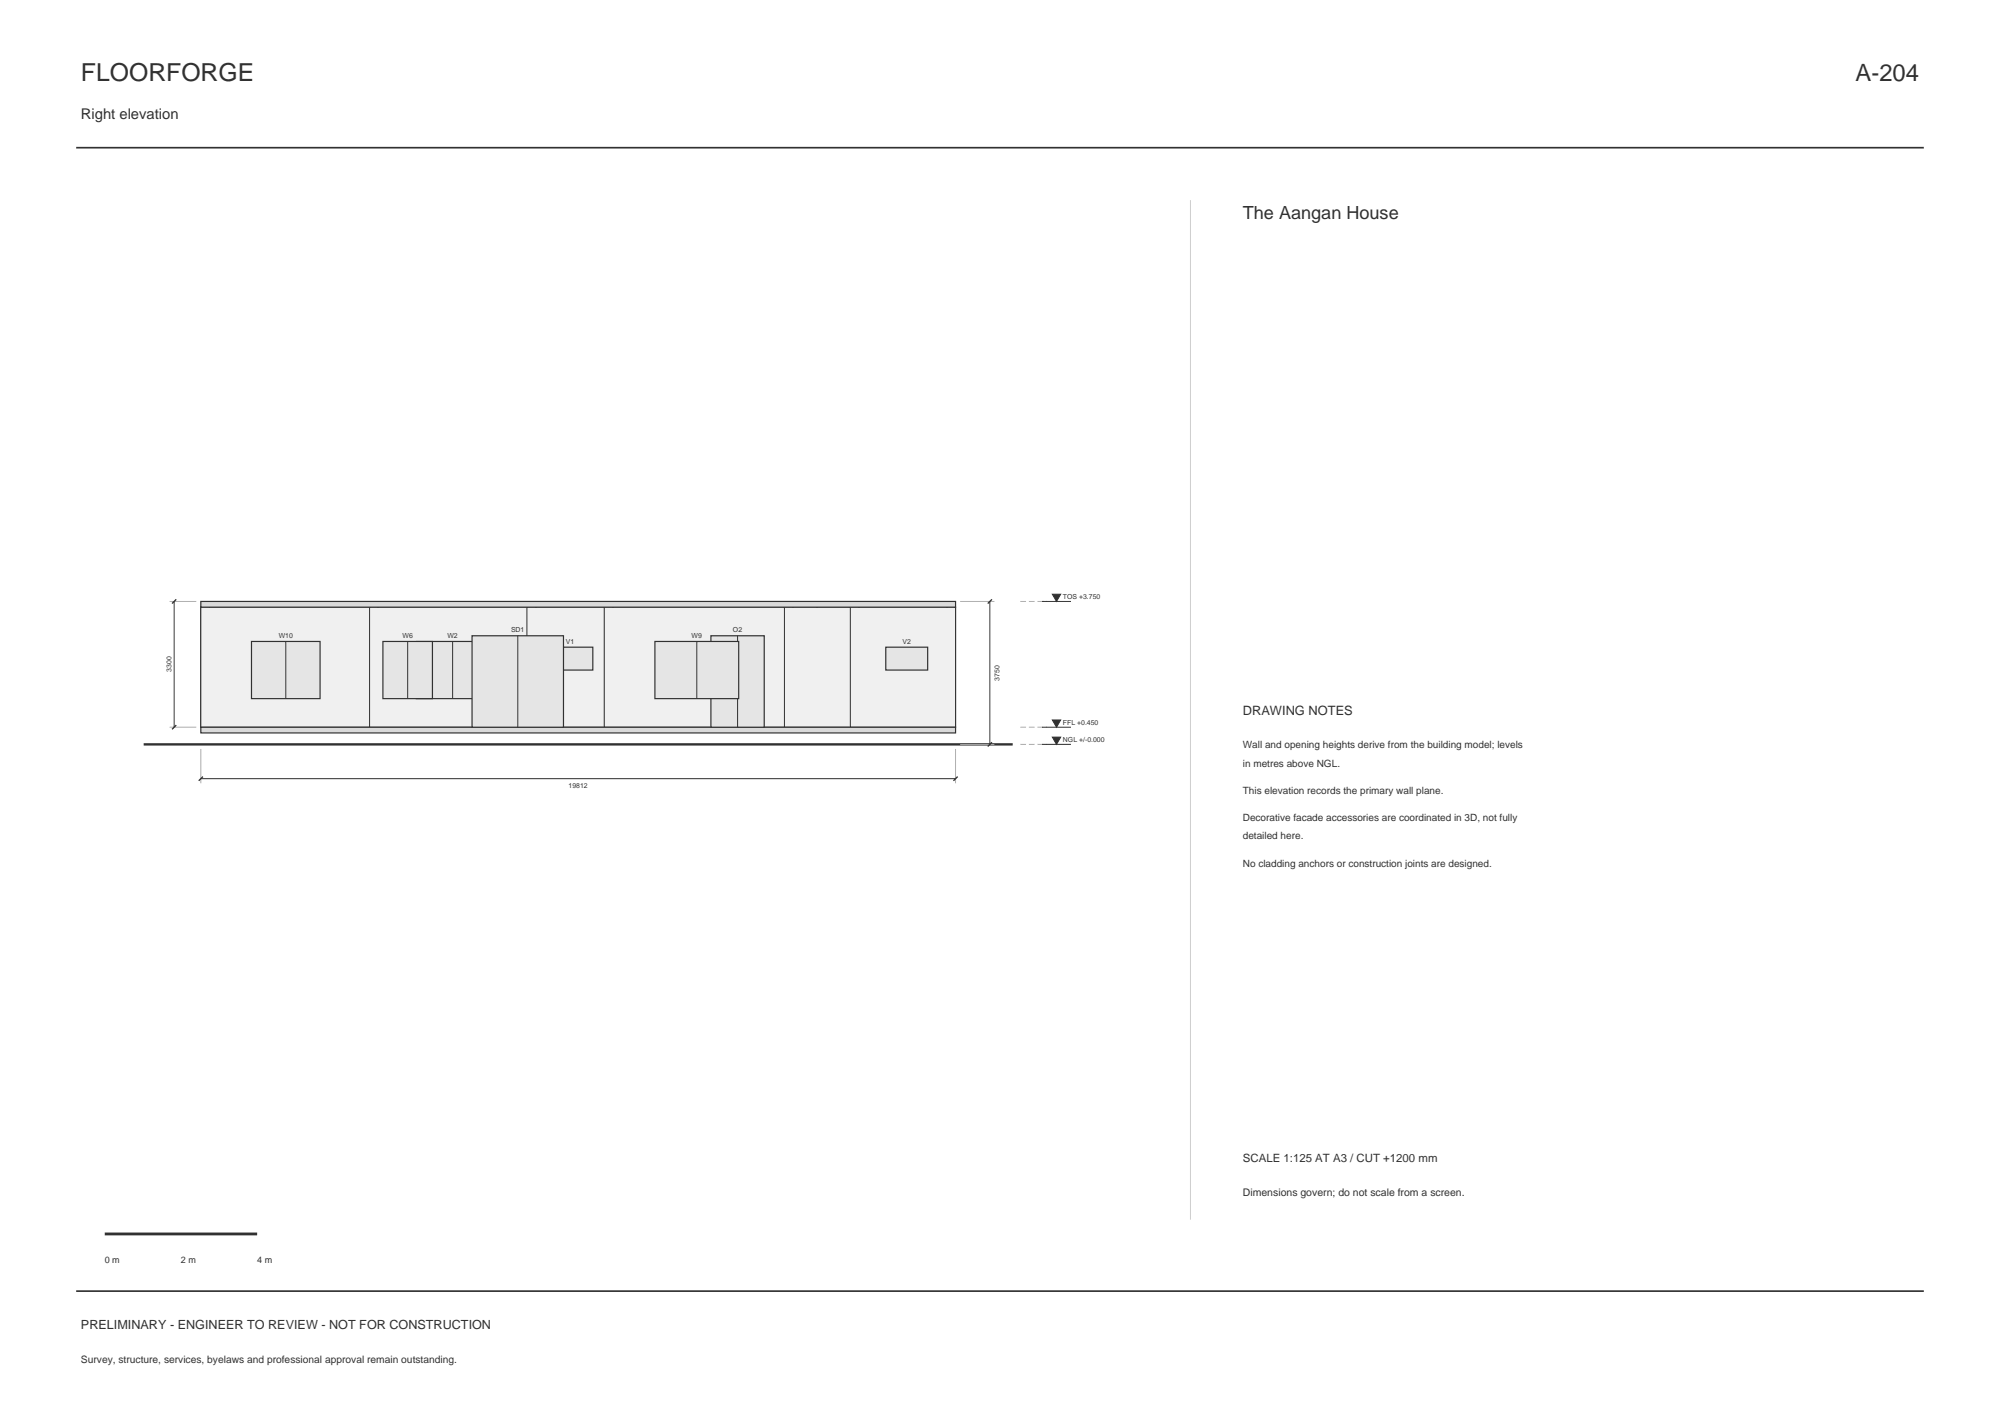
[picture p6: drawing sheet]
<svg xmlns="http://www.w3.org/2000/svg" width="420mm" height="297mm" viewBox="0 0 420 297" stroke-linecap="round" stroke-linejoin="round" font-family="sans-serif">
<path d="M16 31h388M16 271h388" fill="none" stroke="#25372f" stroke-width=".35"/>
<g fill="#f2f0e7" stroke="#25372f" stroke-width=".21">
<path d="M42.2 127.4h52.1v25.2h-52.1z" fill-rule="evenodd"/>
<path d="M42.2 127.4h1.8v25.2h-1.8z" fill-rule="evenodd"/>
<path d="M92.5 127.4h32.5v25.2h-32.5z" fill-rule="evenodd"/>
<path d="M92.5 127.4h1.8v25.2h-1.8z" fill-rule="evenodd"/>
<path d="M123.1 127.4h30.1v25.2h-30.1z" fill-rule="evenodd"/>
<path d="M123.1 127.4h1.9v25.2h-1.9z" fill-rule="evenodd"/>
<path d="M151.4 127.4h15.7v25.2h-15.7z" fill-rule="evenodd"/>
<path d="M151.4 127.4h1.8v25.2h-1.8z" fill-rule="evenodd"/>
<path d="M165.2 127.4h1.9v25.2h-1.9z" fill-rule="evenodd"/>
<path d="M165.2 127.4h1.9v25.2h-1.9z" fill-rule="evenodd"/>
<path d="M42.2 127.4h37.3v25.2h-37.3z" fill-rule="evenodd"/>
<path d="M42.2 127.4h1.8v25.2h-1.8z" fill-rule="evenodd"/>
<path d="M77.6 127.4h2.8v25.2h-2.8z" fill-rule="evenodd"/>
<path d="M78.5 127.4h15.8v25.2h-15.8z" fill-rule="evenodd"/>
<path d="M77.6 127.4h1.9v25.2h-1.9z" fill-rule="evenodd"/>
<path d="M77.6 127.4h1.9v25.2h-1.9z" fill-rule="evenodd"/>
<path d="M77.6 127.4h1.9v25.2h-1.9z" fill-rule="evenodd"/>
<path d="M77.6 127.4h1.9v25.2h-1.9z" fill-rule="evenodd"/>
<path d="M92.5 127.4h32.5v25.2h-32.5z" fill-rule="evenodd"/>
<path d="M123.1 127.4h14.9v25.2h-14.9z" fill-rule="evenodd"/>
<path d="M136.1 127.4h2.8v25.2h-2.8z" fill-rule="evenodd"/>
<path d="M137.1 127.4h16.1v25.2h-16.1z" fill-rule="evenodd"/>
<path d="M137.1 127.4h1.8v25.2h-1.8z" fill-rule="evenodd"/>
<path d="M137.1 127.4h1.8v25.2h-1.8z" fill-rule="evenodd"/>
<path d="M151.4 127.4h15.7v25.2h-15.7z" fill-rule="evenodd"/>
<path d="M165.2 127.4h2.8v25.2h-2.8z" fill-rule="evenodd"/>
<path d="M166.1 127.4h8.2v25.2h-8.2z" fill-rule="evenodd"/>
<path d="M172.5 127.4h1.8v25.2h-1.8z" fill-rule="evenodd"/>
<path d="M172.5 127.4h1.8v25.2h-1.8z" fill-rule="evenodd"/>
<path d="M137.1 127.4h36.3v25.2h-36.3z" fill-rule="evenodd"/>
<path d="M171.6 127.4h2.7v25.2h-2.7z" fill-rule="evenodd"/>
<path d="M42.2 127.4h37.3v25.2h-37.3z" fill-rule="evenodd"/>
<path d="M42.2 127.4h1.8v25.2h-1.8z" fill-rule="evenodd"/>
<path d="M77.6 127.4h2.8v25.2h-2.8z" fill-rule="evenodd"/>
<path d="M78.5 127.4h34v25.2h-34z" fill-rule="evenodd"/>
<path d="M77.6 127.4h1.9v25.2h-1.9z" fill-rule="evenodd"/>
<path d="M110.7 127.4h18v25.2h-18z" fill-rule="evenodd"/>
<path d="M110.7 127.4h1.8v25.2h-1.8z" fill-rule="evenodd"/>
<path d="M126.9 127.4h39.7v25.2h-39.7z" fill-rule="evenodd"/>
<path d="M126.9 127.4h1.8v25.2h-1.8z" fill-rule="evenodd"/>
<path d="M164.7 127.4h8.7v25.2h-8.7z" fill-rule="evenodd"/>
<path d="M171.6 127.4h8.8v25.2h-8.8z" fill-rule="evenodd"/>
<path d="M164.7 127.4h1.9v25.2h-1.9z" fill-rule="evenodd"/>
<path d="M178.6 127.4h22.1v25.2h-22.1z" fill-rule="evenodd"/>
<path d="M178.6 127.4h1.8v25.2h-1.8z" fill-rule="evenodd"/>
<path d="M198.8 127.4h1.9v25.2h-1.9z" fill-rule="evenodd"/>
<path d="M42.2 127.4h37.3v25.2h-37.3z" fill-rule="evenodd"/>
<path d="M77.6 127.4h34.9v25.2h-34.9z" fill-rule="evenodd"/>
<path d="M110.7 127.4h18v25.2h-18z" fill-rule="evenodd"/>
<path d="M126.9 127.4h39.7v25.2h-39.7z" fill-rule="evenodd"/>
<path d="M164.7 127.4h15.7v25.2h-15.7z" fill-rule="evenodd"/>
<path d="M178.6 127.4h22.1v25.2h-22.1z" fill-rule="evenodd"/>
</g>
<g fill="#dadbd4" stroke="#25372f" stroke-width=".25">
<path d="M42.2 152.6h158.5v1.2h-158.5z" fill-rule="evenodd"/>
<path d="M42.2 126.2h158.5v1.2h-158.5z" fill-rule="evenodd"/>
</g>
<path d="M30.2 156.2h182.5" fill="none" stroke="#25372f" stroke-width=".5"/>
<g fill="#dfe8e7" stroke="#25372f" stroke-width=".25">
<path d="M114.9 135.8h9.6v4.8h-9.6z" fill-rule="evenodd"/>
<path d="M87.5 134.6h15.2v12h-15.2z" fill-rule="evenodd"/>
</g>
<path d="M95.1 134.6v12" fill="none" stroke="#25372f" stroke-width=".21"/>
<path d="M99.1 133.4h19.2v19.2h-19.2z" fill-rule="evenodd" fill="#dfe8e7" stroke="#25372f" stroke-width=".25"/>
<path d="M108.7 133.4v19.2" fill="none" stroke="#25372f" stroke-width=".21"/>
<path d="M149.3 133.4h11.2v19.2h-11.2z" fill-rule="evenodd" fill="#dfe8e7" stroke="#25372f" stroke-width=".25"/>
<path d="M154.9 133.4v19.2" fill="none" stroke="#25372f" stroke-width=".21"/>
<path d="M80.4 134.6h10.4v12h-10.4z" fill-rule="evenodd" fill="#dfe8e7" stroke="#25372f" stroke-width=".25"/>
<path d="M85.6 134.6v12" fill="none" stroke="#25372f" stroke-width=".21"/>
<path d="M137.5 134.6h17.6v12h-17.6z" fill-rule="evenodd" fill="#dfe8e7" stroke="#25372f" stroke-width=".25"/>
<path d="M146.3 134.6v12" fill="none" stroke="#25372f" stroke-width=".21"/>
<g fill="#dfe8e7" stroke="#25372f" stroke-width=".25">
<path d="M186 135.8h8.8v4.8h-8.8z" fill-rule="evenodd"/>
<path d="M52.8 134.6h14.4v12h-14.4z" fill-rule="evenodd"/>
</g>
<path d="M36.6 126.2v26.4M60 134.6v12M207.9 126.2v30M218.8 126.2h6.1M218.8 156.2h6.1M218.8 152.6h6.1M42.2 163.4h158.5" fill="none" stroke="#25372f" stroke-width=".21"/>
<path d="M35.6 126.2h5.6M201.6 126.2h7.2M35.6 152.6h5.6M42.2 157.2v7.2M200.7 157.2v7.2M201.6 156.2h7.2" fill="none" stroke="#a8afa4" stroke-width=".21"/>
<path d="M37 125.8l-.9 .9M208.3 125.8l-.9 .9M37 152.2l-.9 .9M208.3 155.8l-.9 .9M42.6 163l-.9 .9M201.1 163l-.9 .9" fill="none" stroke="#25372f" stroke-width=".28"/>
<path d="M214.3 126.2h5.6M214.3 156.2h5.6M214.3 152.6h5.6" fill="none" stroke="#a8afa4" stroke-width=".21" stroke-dasharray="1.2 .6" stroke-linecap="butt"/>
<g fill="#25372f" stroke="#25372f" stroke-width=".21">
<path d="M221 154.7h1.7l-.8 1.5z"/>
<path d="M221 151.1h1.7l-.8 1.5z"/>
<path d="M221 124.7h1.7l-.8 1.5z"/>
</g>
<path d="M250 42v214" fill="none" stroke="#c9d0c7" stroke-width=".21"/>
<path d="M22 259h32" fill="none" stroke="#25372f" stroke-width=".6"/>
<text font-size="5.2" fill="#25372f" x="17" y="17">FLOORFORGE</text>
<text font-size="5" fill="#25372f" x="389.7" y="17">A-204</text>
<text font-size="3.8" fill="#25372f" x="261" y="46">The Aangan House</text>
<text font-size="3.1" fill="#25372f" x="17" y="25">Right elevation</text>
<text font-size="2.7" fill="#25372f" x="261" y="150">DRAWING NOTES</text>
<text font-size="2.6" fill="#25372f" x="17" y="279">PRELIMINARY - ENGINEER TO REVIEW - NOT FOR CONSTRUCTION</text>
<text font-size="2.4" fill="#25372f" x="261" y="244">SCALE 1:125 AT A3 / CUT +1200 mm</text>
<text font-size="2.2" fill="#25372f" x="261" y="251">Dimensions govern; do not scale from a screen.</text>
<g font-size="2.1" fill="#25372f">
<text x="261" y="157">Wall and opening heights derive from the building model; levels</text>
<text x="261" y="160.9">in metres above NGL.</text>
<text x="261" y="166.6">This elevation records the primary wall plane.</text>
<text x="261" y="172.3">Decorative facade accessories are coordinated in 3D, not fully</text>
<text x="261" y="176.2">detailed here.</text>
<text x="261" y="181.9">No cladding anchors or construction joints are designed.</text>
<text x="17" y="286">Survey, structure, services, byelaws and professional approval remain outstanding.</text>
</g>
<g font-size="1.9" fill="#25372f">
<text x="22" y="265">0 m</text>
<text x="38" y="265">2 m</text>
<text x="54" y="265">4 m</text>
</g>
<g font-size="1.4" fill="#25372f">
<text x="223.2" y="125.8">TOS +3.750</text>
<text x="58.5" y="133.9">W10</text>
<text x="84.5" y="133.9">W6</text>
<text x="94" y="133.9">W2</text>
<text x="107.3" y="132.7">SD1</text>
<text x="118.8" y="135.1">V1</text>
<text x="145.2" y="133.9">W9</text>
<text x="153.9" y="132.7">O2</text>
<text x="189.5" y="135.1">V2</text>
<text x="36" y="141.1" transform="rotate(-90 36 141.1)">3300</text>
<text x="209.9" y="142.9" transform="rotate(-90 209.9 142.9)">3750</text>
<text x="223.2" y="155.8">NGL +/-0.000</text>
<text x="223.2" y="152.2">FFL +0.450</text>
<text x="119.4" y="165.4">19812</text>
</g>
</svg>
